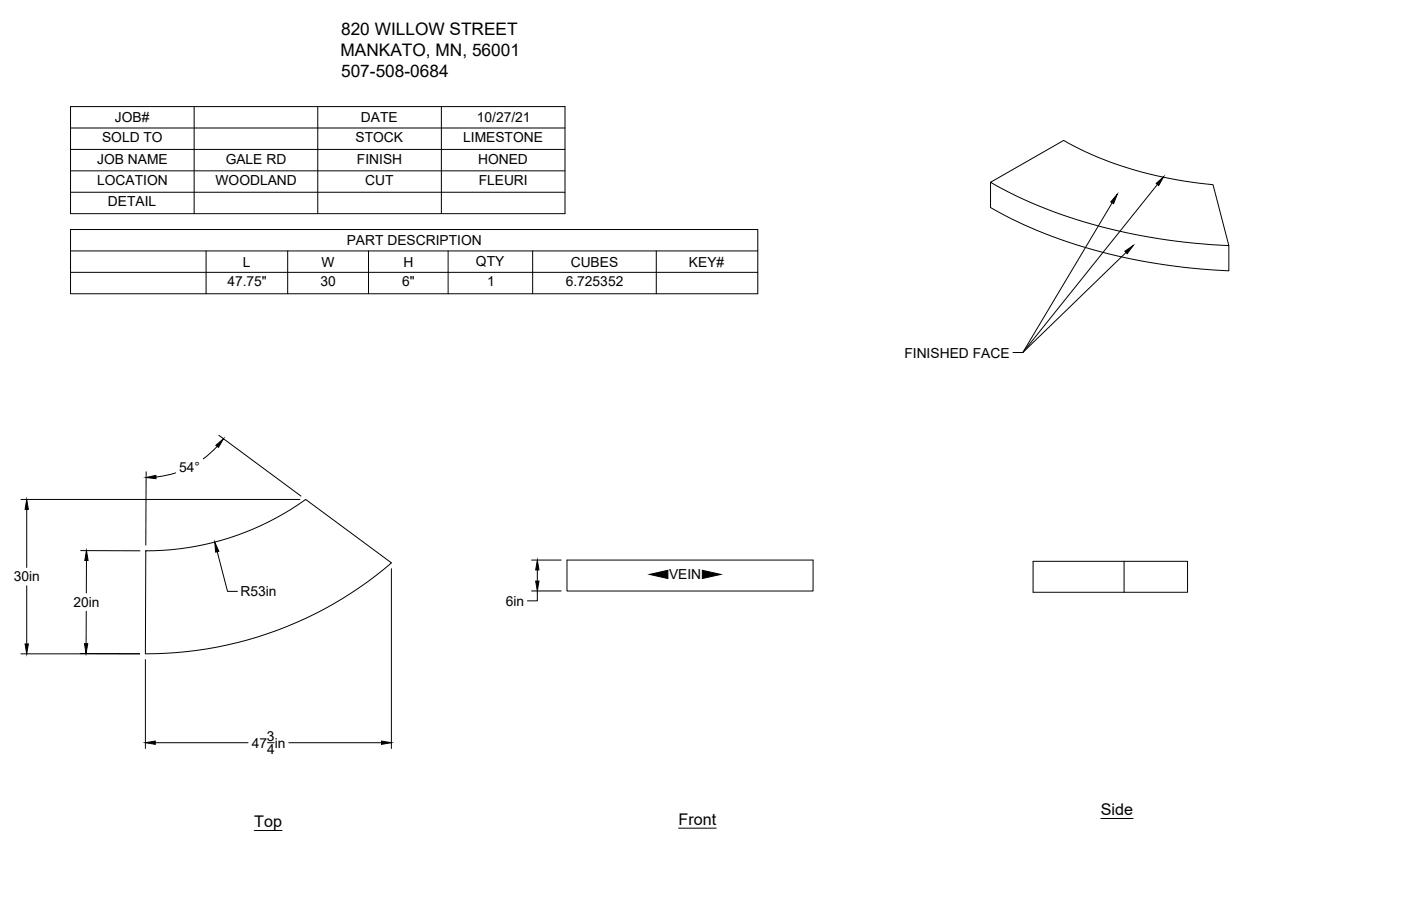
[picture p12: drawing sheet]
<svg xmlns="http://www.w3.org/2000/svg" width="432mm" height="279mm" viewBox="0 0 432 279" stroke-linecap="round" stroke-linejoin="round" font-family="sans-serif">
<!-- layer: Visible -->
<path d="M305.3 56.2l22.5-12.9a114.2 114.2 0 0 0 46.1 13.7l4.8 18.7a167 167 0 0 1-69.4-17.3zM305.3 56.2v7.8a158.6 158.6 0 0 0 65.2 19l8.2 .5v-7.8M44.9 169.9a83.9 83.9 0 0 0 49.3-15.9l26.4 19.6a115.9 115.9 0 0 1-75.8 28zM174.8 172.7h75.8v9.6h-75.8zM318.4 173.1h47.6v9.5h-47.6zM346.5 173.1v9.5" fill="none" stroke="#000" stroke-width=".31"/>
<!-- layer: Annotations -->
<path d="M78.4 256.1h8.5M209.1 255.4h11.6M339.3 252.4h9.9" fill="none" stroke="#000" stroke-width=".31"/>
<!-- layer: Dimensions -->
<g fill="none" stroke="#000" stroke-width=".31">
<path d="M66.9 137.6l-4.2 3.9M67.4 134.2l25.4 18.8M6.5 154h85.9M8.2 157.1v17.9M45 145.5l-.1 22.6M54.1 145.8l-3 .8-3 .5M24.9 169.8l18.3 .1M26.6 172.8v10.1M67 170.1l3.1 12.3h3.1M120.6 175.4v55.4M163.8 172.7h9.2M165.6 175.8v3.4"/>
<path d="M8.2 180.7v17.9M26.6 188.5l-.1 10M163.8 182.2h9.2M165.6 182.2v3.1h-3M24.7 201.5l18.3 .1h-36.5M44.8 203.4v27.4M47.9 229h28.6M82.4 229h2.1M89 229h28.6"/>
</g>
<path d="M66.5 137.3l2.4-2-1.6 2.7zM8.2 154l.5 3.1h-1zM45 147.3l3-.7 .1 1zM26.6 169.8l.6 3h-1.1zM66.2 167.2l1.2 2.8-.9 .3zM165.6 172.7l.5 3.1h-1zM165.1 179.2h1l-.5 3zM7.7 198.6h1l-.5 3zM26 198.5h1.1l-.6 3zM44.8 229l3.1-.5v1.1zM117.6 228.5l3 .5-3 .6z" fill="#000" stroke="#000" stroke-width=".31"/>
<!-- layer: BOM -->
<g fill="none" stroke="#000" stroke-width=".31">
<path d="M21.7 32.9h152.4v33h-152.4zM21.7 39.5h152.4M59.8 32.9v33M97.9 32.9v33M136 32.9v33M21.7 46.1h152.4M21.7 52.7h152.4M21.7 59.3h152.4M21.7 70.8h211.9v19.8h-211.9zM21.7 77.4h211.9M63.5 77.4v13.2M88.7 77.4v13.2"/>
<path d="M113.6 77.4v13.2M138.1 77.4v13.2M164.2 77.4v13.2M202.3 77.4v13.2M21.7 84h211.9"/>
</g>
<!-- layer: 0 -->
<path d="M356.3 56.6l2.3-2.1-1.5 2.7zM344.3 59.9l-1.1 2.9-.9-.5zM346.7 77.5l2.5-1.8-1.8 2.5zM200.2 177.1l5.6-1.2v2.5zM216.5 175.9l5.6 1.2-5.6 1.3z" fill="#000" stroke="#000" stroke-width=".31"/>
<path d="M356.7 56.9l-41.5 51.8 27.6-46.2M347 77.9l-31.8 30.8h-3" fill="none" stroke="#000" stroke-width=".31"/>
<g font-size="5.3">
<text x="105.1" y="10.8">820 WILLOW STREET</text>
<text x="105" y="17.3">MANKATO, MN, 56001</text>
<text x="105.1" y="23.6">507-508-0684</text>
</g>
<g font-size="5">
<text x="339.3" y="251.4">Side</text>
<text x="78.4" y="255.1">Top</text>
<text x="209.1" y="254.4">Front</text>
</g>
<g font-size="4.3">
<text x="35.4" y="37.7">JOB#</text>
<text x="111.3" y="37.7">DATE</text>
<text x="147" y="37.7">10/27/21</text>
<text x="31.5" y="43.8">SOLD TO</text>
<text x="109.6" y="43.8">STOCK</text>
<text x="142.7" y="43.8">LIMESTONE</text>
<text x="30" y="50.4">JOB NAME</text>
<text x="69.6" y="50.4">GALE RD</text>
<text x="110" y="50.4">FINISH</text>
<text x="147.3" y="50.4">HONED</text>
<text x="29.9" y="57">LOCATION</text>
<text x="66.4" y="57">WOODLAND</text>
<text x="112.5" y="57">CUT</text>
<text x="147.5" y="57">FLEURI</text>
<text x="33.3" y="63.6">DETAIL</text>
<text x="106.8" y="75.6">PART DESCRIPTION</text>
<text x="74.8" y="82.2">L</text>
<text x="99.1" y="82.2">W</text>
<text x="124.3" y="82.2">H</text>
<text x="146.7" y="82.1">QTY</text>
<text x="175.9" y="82.2">CUBES</text>
<text x="212.3" y="82.2">KEY#</text>
<text x="70.1" y="88.3">47.75&quot;</text>
<text x="98.8" y="88.3">30</text>
<text x="123.9" y="88.3">6&quot;</text>
<text x="150.1" y="88.3">1</text>
<text x="174.4" y="88.3">6.725352</text>
<text x="278.7" y="110.3">FINISHED FACE</text>
<text x="55.2" y="145.6">54°</text>
<text x="4.3" y="179.3">30in</text>
<text x="206.2" y="178.6">VEIN</text>
<text x="74.1" y="183.9">R53in</text>
<text x="22.6" y="187.2">20in</text>
<text x="155.9" y="186.8">6in</text>
<text x="77.7" y="230.6">47 in</text>
<text x="82.3" y="228.5">3</text>
<text x="82.3" y="232.6">4</text>
</g>
</svg>
